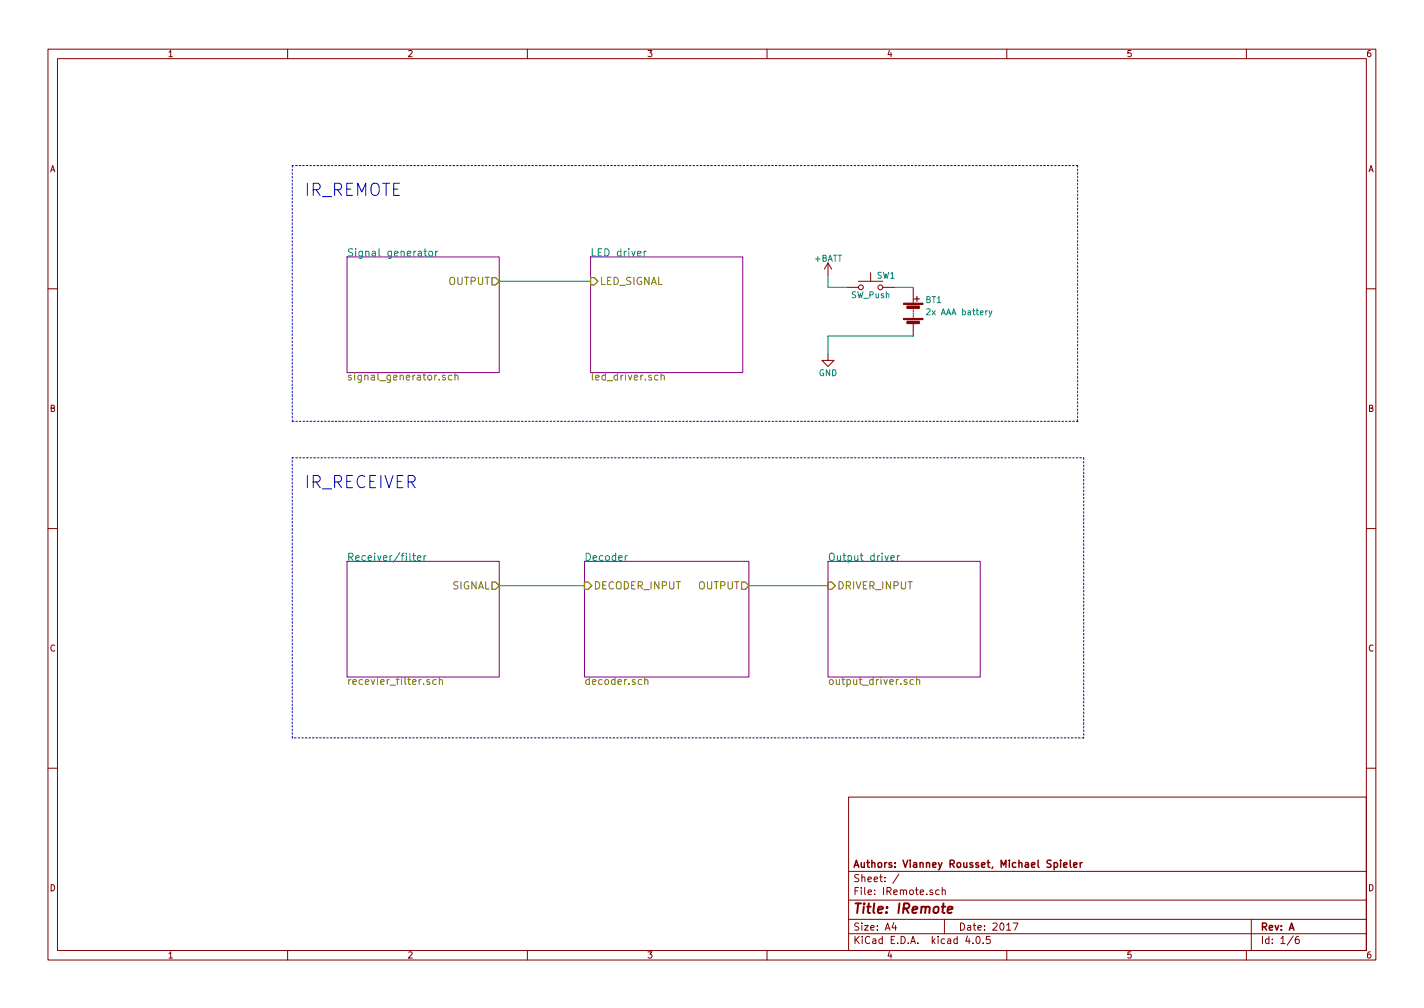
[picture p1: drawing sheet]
EESchema Schematic File Version 2
LIBS:IRemote-rescue
LIBS:hef4526b
LIBS:switches
LIBS:power
LIBS:device
LIBS:transistors
LIBS:conn
LIBS:linear
LIBS:regul
LIBS:74xx
LIBS:cmos4000
LIBS:adc-dac
LIBS:memory
LIBS:xilinx
LIBS:microcontrollers
LIBS:dsp
LIBS:microchip
LIBS:analog_switches
LIBS:motorola
LIBS:texas
LIBS:intel
LIBS:audio
LIBS:interface
LIBS:digital-audio
LIBS:philips
LIBS:display
LIBS:cypress
LIBS:siliconi
LIBS:opto
LIBS:atmel
LIBS:contrib
LIBS:valves
LIBS:custom
LIBS:IRemote-cache
EELAYER 25 0
EELAYER END
$Descr A4 11693 8268
encoding utf-8
Sheet 1 6
Title "IRemote"
Date "2017"
Rev "A"
Comp "Authors: Vianney Rousset, Michael Spieler"
Comment1 ""
Comment2 ""
Comment3 ""
Comment4 ""
$EndDescr
$Comp
L GND #PWR2
U 1 1
P 6800 2900
F 0 "#PWR2" H 6800 2650 50  0001 C CNN
F 1 "GND" H 6800 2750 50  0000 C CNN
F 2 "" H 6800 2900 50  0000 C CNN
F 3 "" H 6800 2900 50  0000 C CNN
	1    6800 2900
	1    0    0    -1  
$EndComp
$Comp
L +BATT #PWR1
U 1 1
P 6800 2250
F 0 "#PWR1" H 6800 2100 50  0001 C CNN
F 1 "+BATT" H 6800 2390 50  0000 C CNN
F 2 "" H 6800 2250 50  0000 C CNN
F 3 "" H 6800 2250 50  0000 C CNN
	1    6800 2250
	1    0    0    -1  
$EndComp
$Comp
L Battery-RESCUE-IRemote BT1
U 1 1
P 7500 2550
F 0 "BT1" H 7600 2650 50  0000 L CNN
F 1 "2x AAA battery" H 7600 2550 50  0000 L CNN
F 2 "" V 7500 2610 50  0000 C CNN
F 3 "" V 7500 2610 50  0000 C CNN
	1    7500 2550
	1    0    0    -1  
$EndComp
Wire Wire Line
	4100 2300 4850 2300
Wire Wire Line
	4100 4800 4800 4800
Wire Wire Line
	6150 4800 6800 4800
Text Notes 2500 4000 0    100  ~ 0
IR_RECEIVER
Text Notes 2500 1600 0    100  ~ 0
IR_REMOTE
Wire Notes Line
	2400 3750 8900 3750
Wire Notes Line
	8900 3750 8900 6050
Wire Notes Line
	8900 6050 2400 6050
Wire Notes Line
	2400 6050 2400 3750
Wire Notes Line
	2400 3450 8850 3450
Wire Notes Line
	8850 3450 8850 1350
Wire Notes Line
	8850 1350 2400 1350
Wire Notes Line
	2400 1350 2400 3450
$Comp
L SW_Push SW1
U 1 1
P 7150 2350
F 0 "SW1" H 7200 2450 50  0000 L CNN
F 1 "SW_Push" H 7150 2290 50  0000 C CNN
F 2 "" H 7150 2550 50  0000 C CNN
F 3 "" H 7150 2550 50  0000 C CNN
	1    7150 2350
	1    0    0    -1  
$EndComp
Wire Wire Line
	6800 2250 6800 2350
Wire Wire Line
	6800 2350 6950 2350
Wire Wire Line
	7350 2350 7500 2350
Wire Wire Line
	6800 2750 7500 2750
Wire Wire Line
	6800 2900 6800 2750
$Sheet
S 2850 2100 1250 950 
U 5910364F
F0 "Signal generator" 60
F1 "signal_generator.sch" 60
F2 "OUTPUT" O R 4100 2300 60 
$EndSheet
$Sheet
S 4850 2100 1250 950 
U 5910406D
F0 "LED driver" 60
F1 "led_driver.sch" 60
F2 "LED_SIGNAL" I L 4850 2300 60 
$EndSheet
$Sheet
S 2850 4600 1250 950 
U 5910433E
F0 "Receiver/filter" 60
F1 "recevier_filter.sch" 60
F2 "SIGNAL" O R 4100 4800 60 
$EndSheet
$Sheet
S 6800 4600 1250 950 
U 59104361
F0 "Output driver" 60
F1 "output_driver.sch" 60
F2 "DRIVER_INPUT" I L 6800 4800 60 
$EndSheet
$Sheet
S 4800 4600 1350 950 
U 59103A74
F0 "Decoder" 60
F1 "decoder.sch" 60
F2 "OUTPUT" O R 6150 4800 60 
F3 "DECODER_INPUT" I L 4800 4800 60 
$EndSheet
$EndSCHEMATC
